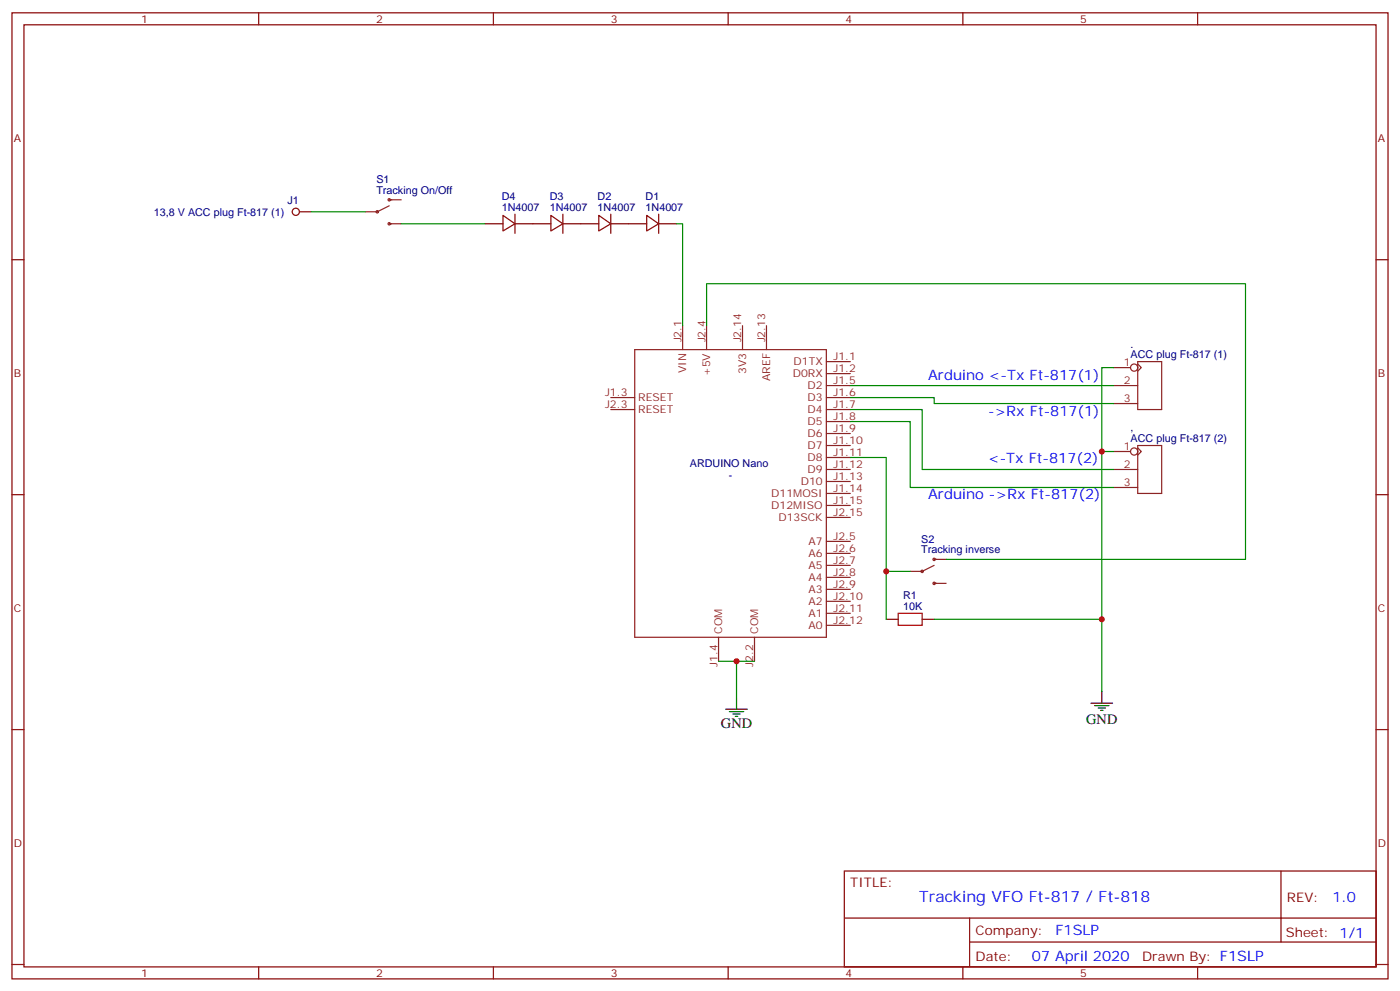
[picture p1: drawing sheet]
<svg xmlns="http://www.w3.org/2000/svg" width="412mm" height="292mm" viewBox="0 0 412 292" stroke-linecap="round" stroke-linejoin="round" font-family="sans-serif">
<g fill="none" stroke="#870000" stroke-width=".35">
<path d="M3.5 3.8h405.4v284.3h-405.4zM7.1 7.3h398.2v277.3h-398.2zM76.2 3.8v3.5M145.3 3.8v3.5M214.5 3.8v3.5M283.6 3.8v3.5M352.8 3.8v3.5M3.5 76.4h3.6M142.9 65.9h5.3M148.2 63.4l3.5 2.5-3.5 2.1zM151.7 65.9h10.6M151.7 63v5.7"/>
<path d="M162.3 63.4l3.5 2.5-3.5 2.1zM165.8 65.9h10.6M165.8 63v5.7M176.4 63.4l3.5 2.5-3.5 2.1zM179.9 65.9h10.6M179.9 63v5.7M190.5 63.4l3.5 2.5-3.5 2.1zM194 63v5.7M194 65.9h5.3M405.3 76.4h3.6M3.5 145.6h3.6M405.3 145.6h3.6"/>
<path d="M261.1 182.3h3.5M271.6 182.3h3.6M3.5 214.7h3.6M405.3 214.7h3.6M248.7 256.4h156.6v28.2h-156.6zM377.3 256.4v20.9M248.7 270.2h156.5M285.6 277.3h119.6M285.6 270.2v14.1M3.5 283.9h3.6M76.2 284.6v3.5M145.3 284.6v3.5"/>
<path d="M214.5 284.6v3.5M283.6 284.6v3.5M352.8 284.6v3.5M405.3 283.9h3.6"/>
</g>
<g fill="none" stroke="#8c2424" stroke-width=".35">
<path d="M114.7 58.8h3.5M114.7 60.6l-3.6 1.7h-3.5M114.7 65.9h3.5M201.1 95.8v7.1M208.1 95.8v7.1M218.7 95.8v7.1M225.8 95.8v7.1M179.9 117h7.1M187 102.9h56.4v84.7h-56.4zM243.4 106.4h7.1M243.4 110h7.1M243.4 117h7.1"/>
<path d="M243.4 113.5h7.1M328.1 113.5h7M328.1 108.2h4.9M328.1 118.8h7M335.1 107.1l1.1 1.1-1.1 1.1M335.1 106.4h7.1v14.1h-7.1zM179.9 120.5h7.1M243.4 120.5h7.1M243.4 124.1h7.1M243.4 127.6h7.1M243.4 131.1h7.1M243.4 134.7h7.1"/>
<path d="M243.4 138.2h7.1M328.1 138.2h7M328.1 132.9h4.9M335.1 131.8l1.1 1.1-1.1 1M335.1 131.1h7.1v14.1h-7.1zM243.4 141.7h7.1M243.4 145.2h7.1M243.4 148.8h7.1M243.4 159.3h7.1M243.4 152.3h7.1M328.1 143.5h7M243.4 162.9h7.1"/>
<path d="M243.4 166.4h7.1M243.4 169.9h7.1M243.4 173.5h7.1M243.4 177h7.1M275.2 166.4l-3.6 1.8h-3.5M275.2 171.7h3.5M275.2 164.6h3.5M211.7 187.6v7M222.2 187.6v7M243.4 180.5h7.1M243.4 184h7.1"/>
<circle cx="114.7" cy="58.8" r=".35"/>
<circle cx="111.1" cy="62.3" r=".35"/>
<circle cx="114.7" cy="65.9" r=".35"/>
<circle cx="334.1" cy="108.2" r="1.06"/>
<circle cx="334.1" cy="132.9" r="1.06"/>
<circle cx="271.6" cy="168.2" r=".35"/>
<circle cx="275.2" cy="171.7" r=".35"/>
<circle cx="275.2" cy="164.6" r=".35"/>
</g>
<path d="M87.1 61.3a1.06 1.06 0 0 0-.9 1.5 1.06 1.06 0 0 0 1.8 .2 1.06 1.06 0 0 0-.7-1.7M88.2 62.3h3.5" fill="none" stroke="#850000" stroke-width=".35"/>
<path d="M264.6 180.5h7v3.5h-7z" fill="none" stroke="#a10000" stroke-width=".35"/>
<path d="M213.8 208.7h6.3M214.8 209.4h4.3M215.9 210.1h2.1M216.6 210.9h.7M217 205.2v3.5M321.4 207h6.3M322.4 207.7h4.3M323.5 208.4h2.1M324.2 209.1h.7M324.6 203.4v3.6" fill="none" stroke="#000" stroke-width=".35"/>
<g fill="none" stroke="#008700" stroke-width=".35">
<path d="M91.7 62.3h15.9M118.2 65.9h24.7M199.3 65.9h1.8v29.9M208.1 95.8v-12.3h158.8v81.1h-88.2M250.5 117h24.7v1.8h52.9M250.5 113.5h77.6M328.1 108.2h-3.5v95.2M250.5 120.5h21.1v17.7h56.5M250.5 124.1h17.6v19.4h60M250.5 134.7h10.6v33.5h7M324.6 132.9h3.5M261.1 168.2v14.1"/>
<path d="M211.7 194.6h10.5M217 194.6v10.6M275.2 182.3h49.4"/>
</g>
<g fill="#c00">
<circle cx="324.6" cy="132.9" r=".88"/>
<circle cx="217" cy="194.6" r=".88"/>
<circle cx="324.6" cy="182.3" r=".88"/>
<circle cx="261.1" cy="168.2" r=".88"/>
</g>
<text font-size="4.6" fill="#00f" x="270.8" y="265.4">Tracking VFO Ft-817 / Ft-818</text>
<g font-size="4.2" fill="#00f">
<text x="273.4" y="111.7">Arduino &lt;-Tx Ft-817(1)</text>
<text x="291" y="122.3">-&gt;Rx Ft-817(1)</text>
<text x="291" y="136.4">&lt;-Tx Ft-817(2)</text>
<text x="273.4" y="147">Arduino -&gt;Rx Ft-817(2)</text>
<text x="392.5" y="265.6">1.0</text>
<text x="310.9" y="275.2">F1SLP</text>
<text x="304" y="283">07 April 2020</text>
</g>
<g font-size="4.2">
<text x="212.4" y="214.4">GND</text>
<text x="320" y="213">GND</text>
</g>
<g font-size="3.9" fill="#800">
<text x="250.5" y="260.9">TITLE:</text>
<text x="379.1" y="265.6">REV:</text>
<text x="287.4" y="275.1">Company:</text>
<text x="378.7" y="275.8">Sheet: 1/1</text>
<text x="287.4" y="282.8">Date:</text>
<text x="336.4" y="282.9">Drawn By: F1SLP</text>
</g>
<g font-size="3.2" fill="#800">
<text x="41.6" y="6.8">1</text>
<text x="110.8" y="6.8">2</text>
<text x="179.9" y="6.8">3</text>
<text x="249.1" y="6.8">4</text>
<text x="318.2" y="6.8">5</text>
<text x="4.1" y="41.9">A</text>
<text x="405.9" y="41.9">A</text>
<text x="4.1" y="111">B</text>
<text x="405.9" y="111">B</text>
<text x="4.1" y="180.2">C</text>
<text x="405.9" y="180.2">C</text>
<text x="4.1" y="249.3">D</text>
<text x="405.9" y="249.3">D</text>
<text x="41.6" y="287.6">1</text>
<text x="110.8" y="287.6">2</text>
<text x="179.9" y="287.6">3</text>
<text x="249.1" y="287.6">4</text>
<text x="318.2" y="287.6">5</text>
</g>
<g font-size="3.2" fill="#000080">
<text x="110.9" y="54">S1</text>
<text x="84.7" y="59.9">J1</text>
<text x="110.9" y="57">Tracking On/Off</text>
<text x="147.8" y="58.9">D4</text>
<text x="161.9" y="58.9">D3</text>
<text x="176.1" y="58.9">D2</text>
<text x="190.2" y="58.9">D1</text>
<text x="45.3" y="63.4">13,8 V ACC plug Ft-817 (1)</text>
<text x="147.8" y="62">1N4007</text>
<text x="161.9" y="62">1N4007</text>
<text x="176.1" y="62">1N4007</text>
<text x="190.2" y="62">1N4007</text>
<text x="333.1" y="105.4">ACC plug Ft-817 (1)</text>
<text x="333.1" y="102.3">.</text>
<text x="333.1" y="130.1">ACC plug Ft-817 (2)</text>
<text x="333.1" y="127">,</text>
<text x="203.2" y="137.6">ARDUINO Nano</text>
<text x="214.6" y="141.1">-</text>
<text x="271.4" y="159.8">S2</text>
<text x="271.4" y="162.9">Tracking inverse</text>
<text x="266" y="179.5">10K</text>
<text x="266" y="176.4">R1</text>
</g>
<g font-size="3.2" fill="#8d2323">
<text x="200.7" y="100.8" transform="rotate(-90 200.7 100.8)">J2.1</text>
<text x="207.8" y="100.8" transform="rotate(-90 207.8 100.8)">J2.4</text>
<text x="218.4" y="100.8" transform="rotate(-90 218.4 100.8)">J2.14</text>
<text x="225.4" y="100.8" transform="rotate(-90 225.4 100.8)">J2.13</text>
<text x="233.8" y="107.5">D1TX</text>
<text x="245.5" y="106.1">J1.1</text>
<text x="331" y="107.8">1</text>
<text x="202.1" y="109.8" transform="rotate(-90 202.1 109.8)">VIN</text>
<text x="209.2" y="110.7" transform="rotate(-90 209.2 110.7)">+5V</text>
<text x="219.8" y="110.2" transform="rotate(-90 219.8 110.2)">3V3</text>
<text x="226.8" y="112.2" transform="rotate(-90 226.8 112.2)">AREF</text>
<text x="233.5" y="111">D0RX</text>
<text x="245.5" y="109.6">J1.2</text>
<text x="245.5" y="113.1">J1.5</text>
<text x="331" y="113.1">2</text>
<text x="178.2" y="116.7">J1.3</text>
<text x="188" y="118.1">RESET</text>
<text x="237.9" y="114.5">D2</text>
<text x="237.9" y="118.1">D3</text>
<text x="245.5" y="116.7">J1.6</text>
<text x="331" y="118.4">3</text>
<text x="178.2" y="120.2">J2.3</text>
<text x="188" y="121.6">RESET</text>
<text x="237.9" y="121.6">D4</text>
<text x="237.9" y="125.1">D5</text>
<text x="245.5" y="120.2">J1.7</text>
<text x="245.5" y="123.7">J1.8</text>
<text x="237.9" y="128.7">D6</text>
<text x="245.5" y="127.2">J1.9</text>
<text x="245.5" y="130.8">J1.10</text>
<text x="237.9" y="132.2">D7</text>
<text x="237.9" y="135.7">D8</text>
<text x="245.5" y="134.3">J1.11</text>
<text x="245.5" y="137.8">J1.12</text>
<text x="331" y="132.5">1</text>
<text x="331" y="137.8">2</text>
<text x="235.9" y="142.8">D10</text>
<text x="237.9" y="139.2">D9</text>
<text x="245.5" y="141.4">J1.13</text>
<text x="331" y="143.1">3</text>
<text x="227.2" y="146.3">D11MOSI</text>
<text x="227.2" y="149.8">D12MISO</text>
<text x="245.5" y="144.9">J1.14</text>
<text x="245.5" y="148.4">J1.15</text>
<text x="229.3" y="153.4">D13SCK</text>
<text x="245.5" y="151.9">J2.15</text>
<text x="238.2" y="160.4">A7</text>
<text x="245.5" y="159">J2.5</text>
<text x="238.2" y="163.9">A6</text>
<text x="238.2" y="167.5">A5</text>
<text x="245.5" y="162.5">J2.6</text>
<text x="245.5" y="166.1">J2.7</text>
<text x="238.2" y="171">A4</text>
<text x="245.5" y="169.6">J2.8</text>
<text x="245.5" y="173.1">J2.9</text>
<text x="238.2" y="174.5">A3</text>
<text x="238.2" y="178">A2</text>
<text x="245.5" y="176.6">J2.10</text>
<text x="238.2" y="181.6">A1</text>
<text x="238.2" y="185.1">A0</text>
<text x="245.5" y="180.2">J2.11</text>
<text x="245.5" y="183.7">J2.12</text>
<text x="212.7" y="186.5" transform="rotate(-90 212.7 186.5)">COM</text>
<text x="223.3" y="186.5" transform="rotate(-90 223.3 186.5)">COM</text>
<text x="211.3" y="196.3" transform="rotate(-90 211.3 196.3)">J1.4</text>
<text x="221.9" y="196.3" transform="rotate(-90 221.9 196.3)">J2.2</text>
</g>
</svg>
